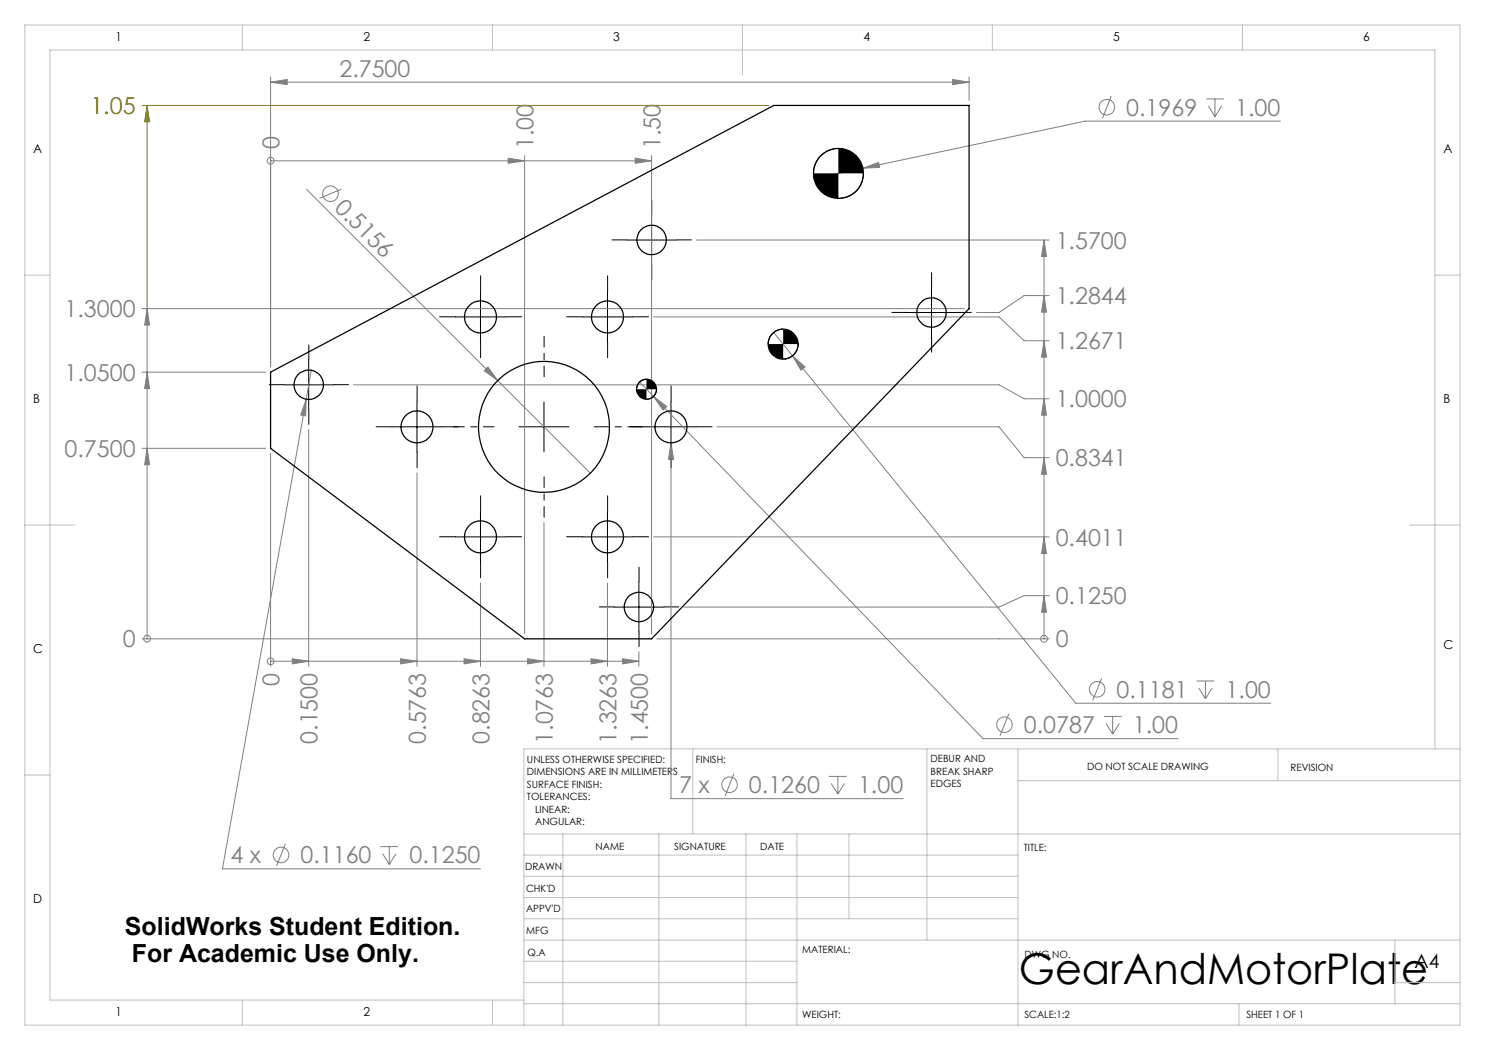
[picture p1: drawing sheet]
<svg xmlns="http://www.w3.org/2000/svg" width="297mm" height="210mm" viewBox="0 0 297 210" stroke-linecap="round" stroke-linejoin="round" font-family="sans-serif">
<g fill="none" stroke="#808080" stroke-width=".2">
<path d="M54.1 16.4l3.3-.5v1zM54.1 15.4v58M54.1 16.4h139.7M190.5 15.9l3.3 .5-3.3 .5zM193.8 15.4v4.7M222.3 19.2l-1.8 4.5M241.2 19.8h3.6M243 19.8v3.5M54.1 32.2h.1M54.1 32.2h76.2M61.3 37.9l38.3 38.2M68.3 37.8l-4.4 1.9"/>
<path d="M101.6 31.6l3.3 .6-3.3 .5zM104.9 31.1v95.6M127 31.6l3.3 .6-3.3 .5zM130.3 31.1v95.6M172.6 33.6l3.1-1.1 .2 1zM172.6 33.6l-9.8 2.1M241.7 21.2l1.3 2.1M244.3 21.2l-1.3 2.1M256.1 24.2h-39l-44.5 9.4M139.3 48h70.5M208.8 48v79.8M208.8 59.1l.5 3.3h-1z"/>
<path d="M208.8 48l.5 3.3h-1zM209.8 59.1h-5l-5 3.4h-4.5M28.4 74.4h24.7M28.4 61.7h164.4M29.4 61.7v66.1M29.4 74.4l.5 3.3h-1zM29.4 61.7l.5 3.3h-1zM61.2 79.9l-.1 3.3-1-.2zM61.2 79.9l-16.7 93.9h51.6M62.3 74l-1.1 5.9M70.7 77h129.1l5 2.8h5M96.8 74.1l.8-.7 2 2.7z"/>
<path d="M99.6 76.1l18.5 18.5M127.9 76.4l68.7 71.3h39M130.7 63.4h69.1l5 4.7h5M130.7 79.3l2.6 2-.7 .7zM154.7 66.5l3.8 4.6M158.5 71.1l2.5 2.3-.8 .6zM158.5 71.1l56.7 69.5h39M208.8 68.1l.5 3.3h-1zM208.8 79.8l.5 3.2h-1zM28.4 89.7h24.7M29.4 89.7l.5 3.2h-1zM54.1 90.7v42.6"/>
<path d="M61.7 85.9v47.4M83.4 94.6v38.7M134.2 88.6l.5 3.3h-1zM134.2 82.2v77.5h46.4M143.4 85.4h56.4l5 6.1h5M208.8 91.5l.5 3.4h-1zM96.1 116.6v16.7M108.8 104.5v28.8M121.5 116.6v16.7M130.7 107.4h79.1M208.8 119.1l.5 3.3h-1zM208.8 107.4l.5 3.3h-1z"/>
<path d="M209.8 119.1h-5l-5 2.3h-63.1M28.4 127.8h75.5M29.4 127.8h.1M54.1 132.2h.1M54.1 132.2h73.7M58.5 131.8l3.2 .4-3.2 .6zM80.1 131.8l3.3 .4-3.3 .6zM92.8 131.8l3.3 .4-3.3 .6zM105.5 131.8l3.3 .4-3.3 .6zM118.2 131.8l3.3 .4-3.3 .6zM124.5 131.8l3.3 .4-3.3 .6zM127.8 130.3v3"/>
<path d="M131.3 127.8h78.5M208.8 127.8h.1M220.3 135.6l-1.8 4.5M239.3 136.2h3.6M239.7 137.6l1.4 2.2M241.1 136.2v3.6M242.4 137.6l-1.3 2.2M146.8 154.7l-1.8 4.5M165.8 155.3h3.5M166.2 156.7l1.4 2.1M167.6 155.3v3.5M168.9 156.7l-1.3 2.1"/>
<path d="M201.8 142.7l-1.8 4.5M220.8 143.3h3.5M221.2 144.7l1.3 2.1M222.5 143.3v3.5M223.9 144.7l-1.4 2.1M57.1 168.8l-1.8 4.4M76.1 169.3h3.5M76.5 170.7l1.4 2.2M77.9 169.3v3.6M79.2 170.7l-1.3 2.2"/>
<circle cx="54.1" cy="32.1" r=".68"/>
<circle cx="66.1" cy="38.7" r="1.57"/>
<circle cx="221.4" cy="21.4" r="1.56"/>
<circle cx="29.4" cy="127.8" r=".68"/>
<circle cx="54.1" cy="132.3" r=".68"/>
<circle cx="208.8" cy="127.8" r=".68"/>
<circle cx="219.4" cy="137.9" r="1.55"/>
<circle cx="145.9" cy="156.9" r="1.55"/>
<circle cx="200.9" cy="144.9" r="1.55"/>
<circle cx="56.2" cy="171" r="1.56"/>
</g>
<g fill="none" stroke="#000" stroke-width=".2">
<path d="M167.7 29.7a4.9 4.9 0 0 0-5 5M172.7 34.7a4.9 4.9 0 0 1-5 5M96.1 58.4v10M121.5 58.4v10M125.3 48h10M130.3 43v10M186.3 57.5v10M56.8 77h9.9M61.7 72v9.9M91.1 63.4h10M116.5 63.4h10M129.3 75.8a1.98 1.98 0 0 0-2 2"/>
<path d="M131.3 77.8a1.98 1.98 0 0 1-2 2.1M156.6 65.8a3 3 0 0 0-3 3M159.6 68.8a3 3 0 0 1-3 3M181.3 62.5h10M78.4 85.4h10M83.4 80.4v10M103.8 85.4h10M108.8 80.4v10M129.2 85.4h10M134.2 80.4v10M91.1 107.4h10M96.1 102.4v10"/>
<path d="M116.5 107.4h10M121.5 102.4v10M127.8 116.4v10M122.8 121.4h10"/>
</g>
<path d="M28.4 21.1h125.3M29.4 21.1v40.6M29.4 21.1l.5 3.3h-1z" fill="none" stroke="#808000" stroke-width=".2"/>
<path d="M108.8 75.4v-8.1M98.8 85.4h-8.1M108.8 95.4v8.1" fill="none" stroke="#000" stroke-width=".2" stroke-dasharray="15.2 1.3 1.3 1.3" stroke-dashoffset="13.1"/>
<path d="M118.8 85.4h9.7" fill="none" stroke="#000" stroke-width=".2" stroke-dasharray="15.2 1.3 1.3 1.3" stroke-dashoffset="12.3"/>
<g fill="none" stroke="#000" stroke-width=".2" stroke-dasharray="15.2 1.3 1.3 1.3">
<path d="M96.1 58.4v-3.2M121.5 58.4v-3.2M125.3 48h-2.9M130.3 43v-3M130.3 53v2.9M135.3 48h3M186.3 57.5v-3M56.8 76.9h-3M61.8 71.9v-2.9M66.8 76.9h2.9M91.1 63.4h-3.2M96.1 68.4v3.2"/>
<path d="M101.1 63.4h3.2M116.5 63.4h-3.2M121.5 68.4v3.2M126.5 63.4h3.2M181.3 62.5h-2.9M186.3 67.5v2.9M191.3 62.5h3M61.8 81.9v3M78.4 85.4h-3.2M83.4 80.4v-3.2M83.4 90.4v3.2M88.4 85.4h3.2"/>
<path d="M129.2 85.4h-3.2M134.2 80.4v-3.2M134.2 90.4v3.2M139.2 85.4h3.2M91.1 107.4h-3.2M96.1 102.4v-3.2M96.1 112.4v3.2M101.1 107.4h3.2M116.5 107.4h-3.2M121.5 102.4v-3.2M121.5 112.4v3.2M126.5 107.4h3.2"/>
<path d="M127.8 116.4v-3M122.8 121.4h-2.9M127.8 126.4v2.9M132.8 121.4h3"/>
</g>
<g fill="none" stroke="#c0c0c0" stroke-width=".2">
<path d="M5 5h287v200h-287zM48.5 5v5M98.5 5v5M148.5 5v10M198.5 5v5M248.5 5v5M5 55h5M287 55h5M5 105h10M282 105h10M5 155h5M138.6 149.8v17"/>
<path d="M185.4 149.8v38.2M203.6 149.8v55.2M203.6 156.1h88.4M255.6 149.8v6.3M287 149.8v-139.8h-277v190h94.8M292 149.8h-187.2v55.2M104.8 166.8h187.2M104.8 179.5h98.8M104.8 175.3h98.8M104.8 171h98.8M112.6 166.8v38.2M131.8 166.8v38.2"/>
<path d="M149.2 166.8v38.2M159.4 166.8v38.2M169.8 166.8v17M104.8 183.8h98.8M104.8 196.5h54.6M104.8 192.3h54.6M104.8 188h187.2M279 196.5h13M279 188v12.8M48.5 200v5M98.5 200v5M104.8 200.8h187.2"/>
<path d="M247.8 200.8v4.2"/>
</g>
<path d="M127.3 77.8a1.98 1.98 0 0 0 2 2.1v-2.1zM129.3 75.8v2h2a1.98 1.98 0 0 0-2-2zM153.6 68.8a2.95 2.95 0 0 0 3 3v-3zM156.6 65.8v3h3a3.1 3.1 0 0 0-3-3zM162.7 34.7a4.9 4.9 0 0 0 5 5v-5zM167.7 29.7v5h5a4.9 4.9 0 0 0-5-5z" fill="#000"/>
<path d="M29.4 21.1l.5 3.3h-1z" fill="#808000"/>
<g fill="#808080">
<path d="M96.8 74.1l.8-.7 2 2.7z"/>
<path d="M208.8 119.1l.5 3.3h-1zM208.8 107.4l.5 3.3h-1zM208.8 91.5l.5 3.4h-1zM208.8 68.1l.5 3.3h-1zM208.8 59.1l.5 3.3h-1zM208.8 79.8l.5 3.2h-1zM208.8 48l.5 3.3h-1zM29.4 89.7l.5 3.2h-1zM29.4 74.4l.5 3.3h-1zM29.4 61.7l.5 3.3h-1z"/>
<path d="M58.5 131.8l3.2 .4-3.2 .6zM80.1 131.8l3.3 .4-3.3 .6zM92.8 131.8l3.3 .4-3.3 .6zM105.5 131.8l3.3 .4-3.3 .6zM118.2 131.8l3.3 .4-3.3 .6zM124.5 131.8l3.3 .4-3.3 .6zM101.6 31.6l3.3 .6-3.3 .5zM127 31.6l3.3 .6-3.3 .5z"/>
<path d="M190.5 15.9l3.3 .5-3.3 .5zM54.1 16.4l3.3-.5v1z"/>
<path d="M61.2 79.9l-1.1 3.1 1 .2zM172.6 33.6l3.3-.1-.2-1zM158.5 71.1l1.7 2.9 .8-.6zM130.7 79.3l1.9 2.7 .7-.7zM134.2 88.6l-.5 3.3h1z"/>
</g>
<g fill="none" stroke="#000" stroke-width=".25">
<path d="M54.1 74.4l100.7-53.3h39v40.6l-63.5 66.1h-25.4l-50.8-38.1z"/>
<circle cx="167.7" cy="34.7" r="5"/>
<circle cx="130.3" cy="48" r="2.95"/>
<circle cx="61.8" cy="77" r="2.95"/>
<circle cx="96.1" cy="63.4" r="3.2"/>
<circle cx="121.5" cy="63.4" r="3.2"/>
<circle cx="129.3" cy="77.9" r="2"/>
<circle cx="156.6" cy="68.8" r="3"/>
<circle cx="186.3" cy="62.5" r="2.94"/>
<circle cx="83.4" cy="85.4" r="3.2"/>
<circle cx="108.8" cy="85.4" r="13.1"/>
<circle cx="134.2" cy="85.4" r="3.2"/>
<circle cx="96.1" cy="107.4" r="3.2"/>
<circle cx="121.5" cy="107.4" r="3.2"/>
<circle cx="127.8" cy="121.4" r="2.95"/>
</g>
<text font-size="8.5" x="203.8" y="196.7">GearAndMotorPlate</text>
<g font-size="5">
<text x="25" y="187">SolidWorks Student Edition.</text>
<text x="26.4" y="192.5">For Academic Use Only.</text>
</g>
<g font-size="4.7" fill="#808080">
<text x="67.9" y="15.4">2.7500</text>
<text x="225.2" y="23.1">0.1969</text>
<text x="247.1" y="23.1">1.00</text>
<text x="55.9" y="29.8" transform="rotate(-90 55.9 29.8)">0</text>
<text x="106.7" y="29.8" transform="rotate(-90 106.7 29.8)">1.00</text>
<text x="132.1" y="29.8" transform="rotate(-90 132.1 29.8)">1.50</text>
<text x="66.7" y="41.8" transform="rotate(45 66.7 41.8)">0.5156</text>
<text x="211.1" y="49.7">1.5700</text>
<text x="12.9" y="63.5">1.3000</text>
<text x="211.1" y="60.9">1.2844</text>
<text x="211.1" y="69.9">1.2671</text>
<text x="12.9" y="76.2">1.0500</text>
<text x="211.1" y="81.5">1.0000</text>
<text x="12.9" y="91.4">0.7500</text>
<text x="211.1" y="93.3">0.8341</text>
<text x="211.1" y="109.1">0.4011</text>
<text x="211.1" y="120.9">0.1250</text>
<text x="24.5" y="129.5">0</text>
<text x="211.1" y="129.5">0</text>
<text x="55.9" y="137.1" transform="rotate(-90 55.9 137.1)">0</text>
<text x="223.3" y="139.6">0.1181</text>
<text x="245.1" y="139.6">1.00</text>
<text x="63.5" y="148.8" transform="rotate(-90 63.5 148.8)">0.1500</text>
<text x="85.2" y="148.8" transform="rotate(-90 85.2 148.8)">0.5763</text>
<text x="97.9" y="148.8" transform="rotate(-90 97.9 148.8)">0.8263</text>
<text x="110.6" y="148.8" transform="rotate(-90 110.6 148.8)">1.0763</text>
<text x="123.3" y="148.8" transform="rotate(-90 123.3 148.8)">1.3263</text>
<text x="129.6" y="148.8" transform="rotate(-90 129.6 148.8)">1.4500</text>
<text x="204.8" y="146.6">0.0787</text>
<text x="226.6" y="146.6">1.00</text>
<text x="135.8" y="158.6">7 x</text>
<text x="149.8" y="158.6">0.1260</text>
<text x="171.6" y="158.6">1.00</text>
<text x="46.1" y="172.7">4 x</text>
<text x="60.1" y="172.7">0.1160</text>
<text x="81.9" y="172.7">0.1250</text>
</g>
<text font-size="4.7" fill="#808000" x="18.1" y="22.8">1.05</text>
<text font-size="3.9" x="282.9" y="193.6">A4</text>
<g font-size="2.5">
<text x="23.1" y="8.2">1</text>
<text x="72.7" y="8.2">2</text>
<text x="122.7" y="8.2">3</text>
<text x="172.7" y="8.2">4</text>
<text x="222.7" y="8.2">5</text>
<text x="272.7" y="8.2">6</text>
<text x="6.7" y="30.7">A</text>
<text x="288.7" y="30.7">A</text>
<text x="6.7" y="80.7">B</text>
<text x="288.7" y="80.7">B</text>
<text x="6.7" y="130.7">C</text>
<text x="288.7" y="129.7">C</text>
<text x="6.7" y="180.7">D</text>
<text x="23.1" y="203.2">1</text>
<text x="72.7" y="203.2">2</text>
</g>
<g font-size="2">
<text x="105.4" y="152.6">UNLESS OTHERWISE SPECIFIED:</text>
<text x="105.4" y="155.1">DIMENSIONS ARE IN MILLIMETERS</text>
<text x="139.2" y="152.6">FINISH:</text>
<text x="186.1" y="152.5">DEBUR AND</text>
<text x="186.1" y="155">BREAK SHARP</text>
<text x="217.4" y="154">DO NOT SCALE DRAWING</text>
<text x="258.1" y="154.2">REVISION</text>
<text x="105.4" y="157.6">SURFACE FINISH:</text>
<text x="105.4" y="160.1">TOLERANCES:</text>
<text x="186.1" y="157.5">EDGES</text>
<text x="107" y="162.6">LINEAR:</text>
<text x="107" y="165.1">ANGULAR:</text>
<text x="119.1" y="170">NAME</text>
<text x="134.8" y="169.9">SIGNATURE</text>
<text x="152" y="169.9">DATE</text>
<text x="204.8" y="170.2">TITLE:</text>
<text x="105" y="174.1">DRAWN</text>
<text x="105.2" y="178.3">CHK'D</text>
<text x="105.2" y="182.4">APPV'D</text>
<text x="105.3" y="186.8">MFG</text>
<text x="105.5" y="191.1">Q.A</text>
<text x="160.5" y="190.5">MATERIAL:</text>
<text x="204.9" y="191.6">DWG NO.</text>
<text x="160.4" y="203.5">WEIGHT:</text>
<text x="204.9" y="203.6">SCALE:1:2</text>
<text x="249.3" y="203.6">SHEET 1 OF 1</text>
</g>
</svg>
